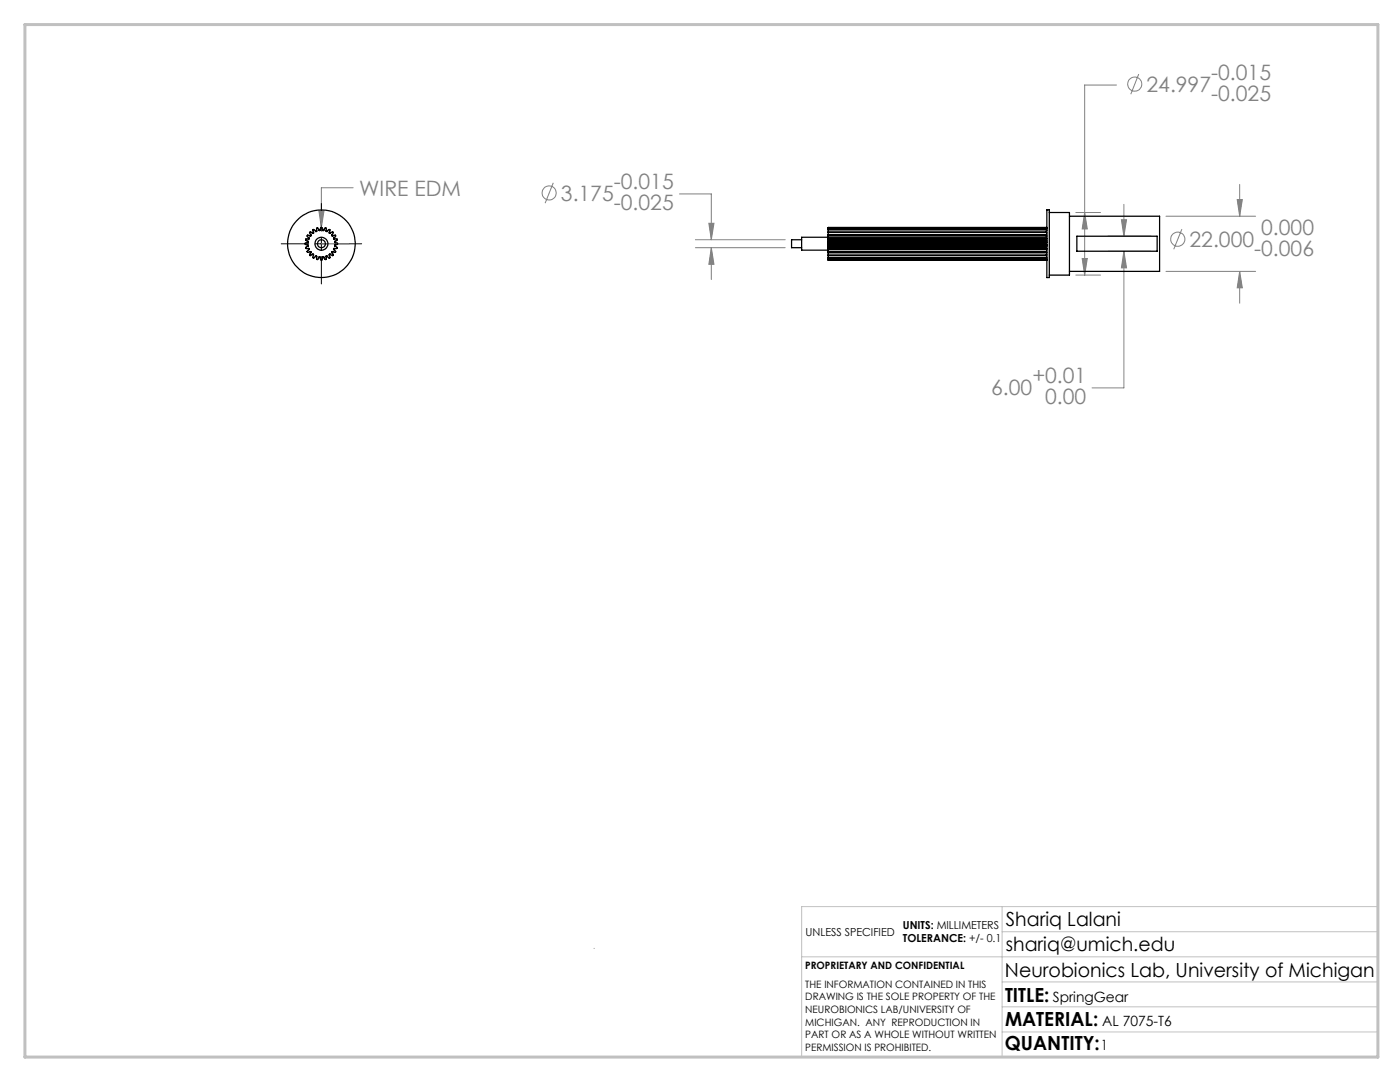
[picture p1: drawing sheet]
<svg xmlns="http://www.w3.org/2000/svg" width="279mm" height="216mm" viewBox="0 0 279 216" stroke-linecap="round" stroke-linejoin="round" font-family="sans-serif">
<g fill="none" stroke="#808080" stroke-width=".2">
<path d="M222.8 17h-6.3v37.9M227.3 14.8l-1.6 4M70.5 37.5h-6.4v7.9M110.4 36.5l-1.6 4M135.6 38.7h6.4v9.1M246.9 39.8h1l-.5 3.3zM247.4 36.8v6.3M63.6 42.1h1.1l-.6 3.3zM138.8 49.4h17.9M138.8 47.8h17.9M141.5 44.6h1l-.5 3.2zM142 49.4l.5 3.3h-1z"/>
<path d="M142 49.4v6.4M214.7 42.4h4.9M214.7 54.9h4.9M216 51.6h1l-.5 3.3zM216.5 42.4l.5 3.3h-1zM221.1 50.1h8.6M221.1 47.1h8.6M223.8 43.9h1l-.5 3.2zM224.3 50.1l.5 3.3h-1zM224.3 50.1v27.3h-6.4M224.3 40.8v6.3M232.7 43.1h17.9"/>
<path d="M232.7 54.2h17.9M235.9 45.7l-1.7 4M247.4 54.2l.5 3.2h-1zM247.4 54.2v6.3"/>
<circle cx="226.4" cy="16.8" r="1.41"/>
<circle cx="109.6" cy="38.5" r="1.41"/>
<circle cx="235.1" cy="47.7" r="1.41"/>
</g>
<path d="M61.8 46.4l.1-.1 .6 .2-.1-.6 .1-.1 .5 .4h.2v-.7h.2l.2 .5h.3l.2-.6h.1l.2 .6h.2l.3-.5h.2v.6l.1 .1 .5-.4 .2 .1-.2 .5 .1 .2 .6-.3 .1 .1-.3 .6 .2 .1 .5-.2 .1 .2-.4 .4v.2h.7v.1l-.5 .4v.2l.6 .1v.2l-.6 .2v.2l.5 .3v.2h-.7v.1l.4 .5-.8 .1 .2 .7-.6-.3 .1 .7-.2 .1-.5-.4-.2 .7-.2-.2-.2-.3h-.2l-.2 .6h-.1l-.2-.6h-.1l-.4 .5h-.2l-.1-.7-.5 .4-.1-.1 .1-.5-.1-.2-.6 .3-.1-.1 .3-.6-.2-.1-.5 .1-.1-.1 .4-.4v-.2l-.7-.1 .5-.4v-.2l-.6-.2v-.2l.6-.2-.5-.4v-.2l.7-.1-.4-.5v-.1l.6 .1 .2-.1zM64.1 48.6h5.5" fill="none" stroke="#808080" stroke-width=".25"/>
<path d="M118.6 189.2v.1M160 190.9h115M200 185.9h75M200 180.9v30M200 195.9h75M275 180.9h-115v30M200 205.9h75M200 200.9h75" fill="none" stroke="#c0c0c0" stroke-width=".2"/>
<path d="M5 4.9h270v206h-270z" fill="none" stroke="#c0c0c0" stroke-width=".6"/>
<path d="M56.1 48.6h5.5M62.9 48.6h2.5M64.1 40.6v5.5M64.1 47.4v2.5M64.1 51.2v5.5M66.7 48.6h5.5" fill="none" stroke="#000" stroke-width=".2"/>
<path d="M216.5 42.4l.5 3.3h-1zM216 51.6h1l-.5 3.3zM246.9 39.8h1l-.5 3.3zM247.4 54.2l.5 3.2h-1zM224.3 50.1l.5 3.3h-1zM223.8 43.9h1l-.5 3.2zM142 49.4l.5 3.3h-1zM141.5 44.6h1l-.5 3.2zM63.6 42.1l.5 3.3 .6-3.3z" fill="#808080"/>
<g fill="none" stroke="#000" stroke-width=".25">
<path d="M61.8 46.4l.1-.1 .6 .2-.1-.5 .1-.2 .5 .4h.2v-.7h.2l.2 .5h.3l.1-.5 .2-.1 .2 .6h.2l.3-.5h.2v.7h.2l.4-.4 .2 .1-.2 .5 .1 .2 .5-.3 .2 .1-.3 .5 .1 .2 .6-.2 .1 .2-.4 .4 .1 .2h.6a.3 .3 0 0 1-.1 .3 .3 .3 0 0 1-.3 .1l-.1 .3 .6 .1v.2l-.6 .2v.2l.5 .3-.2 .2h-.5v.2l.4 .4-.1 .1-.6-.1 .1 .8-.6-.3 .1 .7-.2 .1-.5-.4-.2 .7-.2-.1-.2-.4h-.2l-.2 .6h-.1l-.2-.6h-.2l-.3 .5a.26 .26 0 0 1-.2-.2 .26 .26 0 0 1 0-.2v-.2l-.2-.1-.4 .4-.1-.1 .1-.5-.1-.2-.6 .3-.1-.1 .3-.6-.2-.1-.5 .1-.1-.1 .4-.4v-.2l-.7-.1 .5-.4v-.2l-.6-.2v-.2l.6-.2-.5-.5 .7-.2-.4-.5 .1-.2 .5 .2 .2-.1zM160 47.8h-2v1.6h2M165.3 48.5v.2M165.3 48.4v.1M165.3 48.7v.2M165.3 49.1v.3M165.3 49.4v.2h43.5M165.3 47.9v.2M165.3 49.8v.4M165.3 50.2v.1M165.3 46.9v.2M165.3 47.1v.3"/>
<path d="M165.3 48.3v.1M165.3 48.9h.1M165.3 49v.1M165.3 48.1v.2M165.3 48.9v.1M165.3 48.3h.1M165.3 47.4v.2M165.3 49.7v.1M165.3 47.6l43.6 .1M165.3 50.4v.5M165.3 50.9v.1h43.5M165.3 46.3v.1"/>
<path d="M165.3 46.4v.4M165.3 50.3v.1M165.3 46.8v.1M165.3 51v.4M165.3 45.9v.4M165.3 51.4v.1h43.5M165.3 47.3h-5.3v2.6h5.3M165.3 51.5v.3h43.5M165.3 45.5v.3M165.3 45.5h.1M165.3 45.4h.1M165.3 51.9h.1"/>
<path d="M165.3 48.4h43.6M165.3 48.9h43.6M165.3 47.9h43.5M165.3 45.4h43.5M165.3 51.9h43.5M165.3 48.7h43.5M165.3 48.5h43.5M165.3 49.4h43.5M165.3 49.1h43.6M165.3 48.1h43.6M165.3 50.3h43.6M165.3 50.2h43.5"/>
<path d="M165.3 49.8h43.6M165.3 47.1h43.5M165.3 46.9h43.5M165.3 47.4h43.6M165.3 48.3h43.6M165.3 49h43.6M165.3 47.6h43.6M165.3 49.7h43.6M165.3 50.9h43.5M165.3 50.4h43.6M165.3 46.4h43.5M165.3 46.3h43.5"/>
<path d="M165.3 46.8h43.6M165.3 51.4h43.5M165.3 45.9h43.5M165.3 45.5h43.5M165.3 51.8h43.5M208.8 48.5v.2M208.8 49.4v.2M208.8 47.7v.2M208.8 50.2v.1M208.8 46.9v.2M208.8 49.6h.1h-43.6v.1M208.8 50.9v.1"/>
<path d="M208.8 46.3v.1M208.8 45.8v.1M208.8 51.4v.1M208.8 45.8l-43.5 .1M208.8 51.8h.1M208.8 45.5h.1M208.8 51.9h.1M208.8 45.4h.1M208.8 45.4l.1 .1M208.8 48.7l.1 .1M208.8 47.9l.1 .1M208.8 47.1l.1 .1"/>
<path d="M208.8 46.9l.1 .1M208.8 46.4l.1 .1M208.8 46.3h.1M208.8 45.9l.1 .1M208.8 45.8l.1 .1M208.8 45.5l.1 .1M208.9 41.9h.5v13.5h-.5zM208.9 47.7h-43.6v.2M208.9 51.8l-.1 .1M208.9 48.5h-.1M208.9 49.3l-.1 .1M208.9 50.1l-.1 .1"/>
<path d="M208.9 50.7l-.1 .2M208.9 50.9l-.1 .1M208.9 51.3l-.1 .1M208.9 51.4l-.1 .1M208.9 51.6l-.1 .2M208.9 51.7l-.1 .1M209.4 42.4h4v12.5h-4M213.4 43.1h18v11.1h-18M214.9 47.1h16v3h-16z"/>
<circle cx="64.1" cy="48.6" r="6.8"/>
<circle cx="64.1" cy="48.6" r="1.29"/>
<circle cx="64.2" cy="48.6" r=".8"/>
</g>
<g font-size="4.2" fill="#808080">
<text x="241.7" y="16">-0.015</text>
<text x="228.8" y="18.3">24.997</text>
<text x="241.7" y="20.2">-0.025</text>
<text x="71.7" y="39">WIRE EDM</text>
<text x="111.9" y="40">3.175</text>
<text x="122.5" y="37.8">-0.015</text>
<text x="122.5" y="41.9">-0.025</text>
<text x="251.7" y="47">0.000</text>
<text x="237.4" y="49.3">22.000</text>
<text x="250.3" y="51.1">-0.006</text>
<text x="206" y="76.5">+0.01</text>
<text x="197.8" y="78.7">6.00</text>
<text x="208.6" y="80.6">0.00</text>
</g>
<g font-size="3.9">
<text x="200.7" y="184.8">Shariq Lalani</text>
<text x="200.7" y="189.8">shariq@umich.edu</text>
<text x="200.6" y="194.9">Neurobionics Lab, University of Michigan</text>
<text x="200.6" y="199.8">TITLE:</text>
<text x="200.6" y="209.5">QUANTITY:</text>
<text x="200.6" y="204.6">MATERIAL:</text>
</g>
<g font-size="2.8">
<text x="210.1" y="199.8">SpringGear</text>
<text x="219.7" y="209.5">1</text>
<text x="220" y="204.6">AL 7075-T6</text>
</g>
<g font-size="2.2">
<text x="180.2" y="185.3">UNITS: MILLIMETERS</text>
<text x="160.8" y="186.8">UNLESS SPECIFIED</text>
<text x="180.2" y="188">TOLERANCE: +/- 0.1</text>
</g>
<g font-size="2">
<text x="160.7" y="193.4">PROPRIETARY AND CONFIDENTIAL</text>
<text x="160.7" y="197.1">THE INFORMATION CONTAINED IN THIS</text>
<text x="160.7" y="199.6">DRAWING IS THE SOLE PROPERTY OF THE</text>
<text x="160.7" y="202.1">NEUROBIONICS LAB/UNIVERSITY OF</text>
<text x="160.7" y="204.6">MICHIGAN. ANY REPRODUCTION IN</text>
<text x="160.7" y="207.2">PART OR AS A WHOLE WITHOUT WRITTEN</text>
<text x="160.7" y="209.7">PERMISSION IS PROHIBITED.</text>
</g>
</svg>
